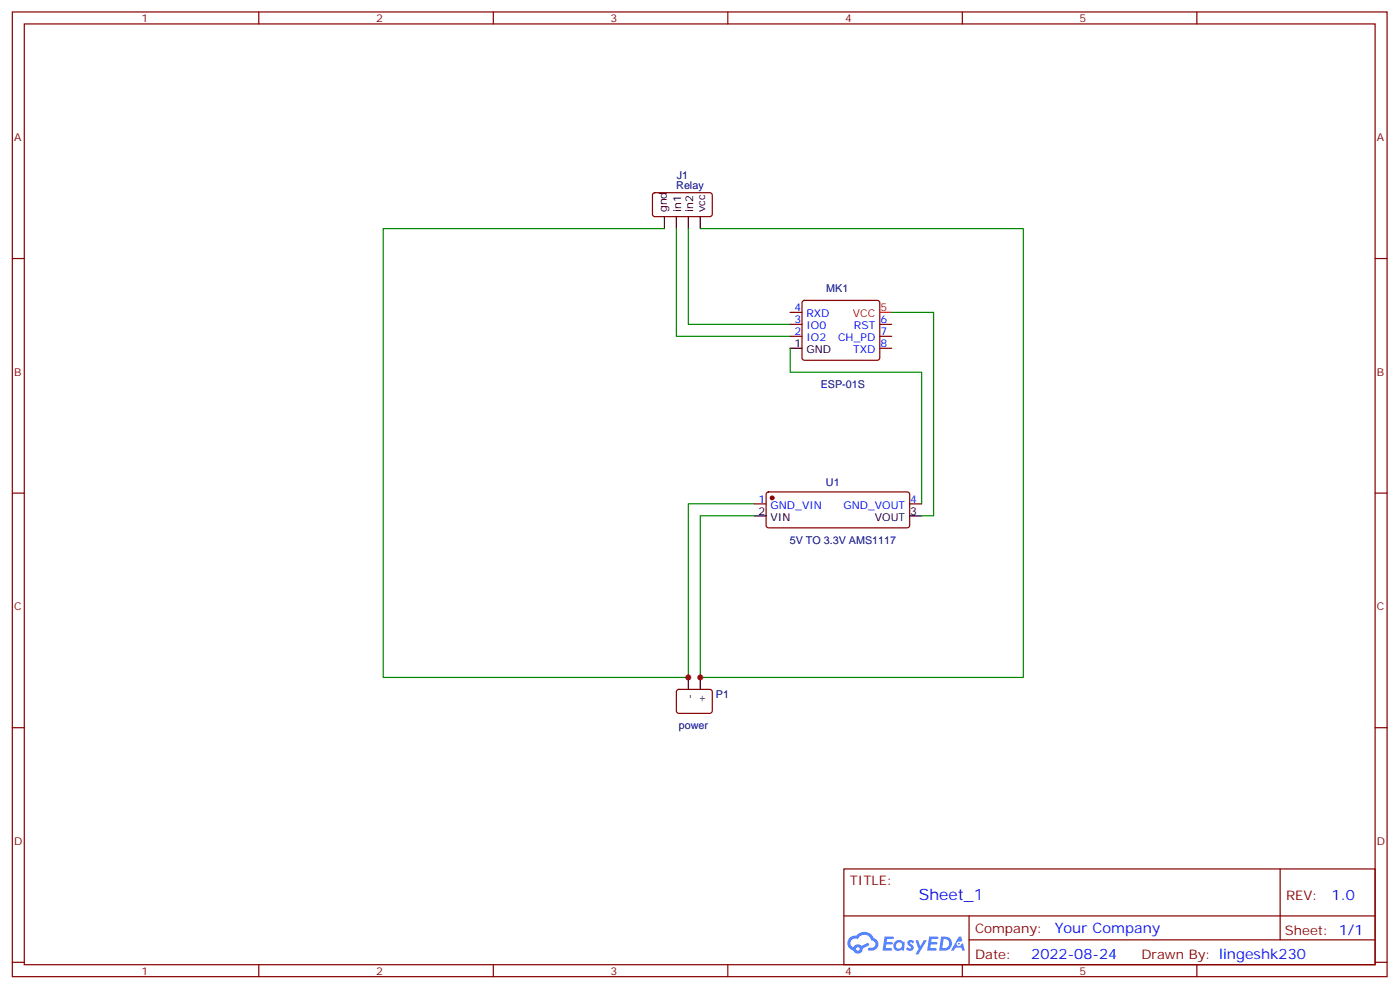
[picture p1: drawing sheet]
<svg xmlns="http://www.w3.org/2000/svg" width="413mm" height="292mm" viewBox="0 0 413 292" stroke-linecap="round" stroke-linejoin="round" font-family="sans-serif">
<g fill="none" stroke="#870000" stroke-width=".35">
<path d="M3.6 3.5h405.4v284.4h-405.4zM7.2 7.1h398.2v277.2h-398.2zM76.3 3.5v3.6M145.5 3.5v3.6M214.6 3.5v3.6M283.7 3.5v3.6M352.9 3.5v3.6M3.6 76.2h3.6M405.4 76.2h3.6M3.6 145.3h3.6M405.4 145.3h3.6M3.6 214.5h3.6"/>
<path d="M405.4 214.5h3.6M248.8 256.1h156.6v28.2h-156.6zM377.4 256.1v20.9M248.8 270h156.5M285.7 277h119.6M285.7 270v14.1M3.6 283.6h3.6M76.3 284.3v3.6M145.5 284.3v3.6M214.6 284.3v3.6M283.7 284.3v3.6M352.9 284.3v3.6"/>
<path d="M405.4 283.6h3.6"/>
</g>
<g fill="#5487ff">
<path d="M267.8 277.3a1.22 1.22 0 0 1 1.7 .3l-.4 .5a.47 .47 0 0 0-.3-.4 .47 .47 0 0 0-.5 .2l.2 .3a1.14 1.14 0 0 1 .7 1.7 1.14 1.14 0 0 1-1.9 0l-.2-.2 .5-.5 .7 .4a.29 .29 0 0 0 .4-.3 .29 .29 0 0 0-.3-.3 1.04 1.04 0 0 1-.6-1.7z"/>
<path d="M260.8 276h2.4l.3 .2-.1 .5-1.9 .1-.1 .8h1.5l.4 .4-.4 .4h-1.6l-.2 1.1h1.8l.1 .3-.1 .3-2.7 .1z"/>
<path d="M274 276h2.3l.3 .2-.1 .5-1.8 .1-.1 .8h1.5l.3 .4-.4 .4h-1.6l-.1 1.1h1.7l.2 .3-.2 .3-2.6 .1z"/>
<path d="M282.7 276.1h.7l.3 1.2-.6 .3a.69 .69 0 0 0-1 .3 .69 .69 0 0 0 .5 1 .69 .69 0 0 0 .8-.7l.5-.2 .6 2.2h-.8l-.2-.9h-1.8l-.5 .9h-.8z"/>
<path d="M269.9 277.1h.8l.6 1.8 1.1-1.8h.9l-2.6 4.2h-.8l.9-1.5z"/>
<path d="M277.5 276.1l-.6 4.1h1.3a2.11 2.11 0 0 0 2.5-2.1 2.11 2.11 0 0 0-2.5-2zM278.2 276.8a1.39 1.39 0 0 1 1.7 1.4 1.39 1.39 0 0 1-1.8 1.3h-.3z"/>
<path d="M263.8 277.7a1.54 1.54 0 0 0-.1 2.1 1.54 1.54 0 0 0 2.2 .2l.6 .2 .3-2.3-.2-.2-.4-.1a1.49 1.49 0 0 0-2.4 .1zM264.1 278.7a.94 .94 0 0 1 1.8 0 .94 .94 0 0 1-1.8 0z"/>
<path d="M250.5 276.4a2.18 2.18 0 0 0 1.1 3.7 1.44 1.44 0 0 0 1.6 1 1.44 1.44 0 0 0 1.2-1.5l2-1-.5-.8-1.9 1a1.47 1.47 0 0 0-2.4 .4 1.39 1.39 0 0 1-.7-1.9 1.39 1.39 0 0 1 2-.5 2.12 2.12 0 0 1 2.2-1.3 2.12 2.12 0 0 1 1.9 1.7 1.14 1.14 0 0 1 1.1 1.4 1.14 1.14 0 0 1-1.7 .8 .43 .43 0 0 0-.5 .3 .43 .43 0 0 0 .4 .5 1.98 1.98 0 0 0 2.5-1.2 1.98 1.98 0 0 0-1.2-2.5 3.1 3.1 0 0 0-5.3-.7l-.9 .1zM252.4 279.7a.55 .55 0 0 1 1.1 0 .55 .55 0 0 1-1.1 0z"/>
<circle cx="282.7" cy="278.1" r=".26"/>
</g>
<path d="M192.6 57l.5-.2 16.5 .1 .4 .6-.1 5.9-.6 .5-16.5-.1-.4-.7v-5.6zM232.9 99.1h3.6M232.9 95.6h3.6M232.9 92.1h3.6M236.7 88.8l.5-.3h21.5l.5 .3 .2 .5v16.2l-.2 .5-.5 .2h-21.5l-.5-.2-.2-.5v-16.2zM259.4 99.1h3.5M259.4 95.6h3.5M259.4 102.7h3.5M222.4 148.5h3.5M226.1 145.2l.5-.2h41.2l.4 .7v9.2l-.2 .5-.5 .2h-40.9l-.5-.3-.2-.4v-9.2zM268.2 148.5h3.5M199.7 203.4l.4-.2 9.5 .1 .4 .6-.1 5.9-.6 .5-9.4-.1-.5-.7v-5.6z" fill="none" stroke="#870000" stroke-width=".35"/>
<path d="M195.9 63.9v3.5M199.4 63.9v3.5M203 63.9v3.5M206.5 63.9v3.5M232.9 102.7h3.6M222.4 152h3.5M268.2 152h3.5M203 199.7v3.5M206.5 199.7v3.5" fill="none" stroke="#000" stroke-width=".35"/>
<path d="M259.4 92.1h3.5" fill="none" stroke="#f00" stroke-width=".35"/>
<circle cx="227.6" cy="146.8" r=".53" fill="#870000" stroke="#870000" stroke-width=".35"/>
<path d="M195.9 67.4h-82.9v132.3h90v-51.2h19.4M199.4 67.4v31.7h33.5M203 67.4v28.2h29.9M206.5 67.4h95.2v132.3h-95.2v-47.7h15.9M262.9 92.1h12.4v59.9h-3.6M232.9 102.7v7h38.8v38.8" fill="none" stroke="#008700" stroke-width=".35"/>
<g fill="#c00">
<circle cx="203" cy="199.7" r=".88"/>
<circle cx="206.5" cy="199.7" r=".88"/>
</g>
<text font-size="4.6" fill="#00f" x="270.9" y="265.1">Sheet_1</text>
<g font-size="4.2" fill="#00f">
<text x="392.6" y="265.4">1.0</text>
<text x="311" y="274.9">Your Company</text>
<text x="304.1" y="282.7">2022-08-24</text>
</g>
<g font-size="3.9" fill="#800">
<text x="250.6" y="260.7">TITLE:</text>
<text x="379.2" y="265.4">REV:</text>
<text x="287.5" y="274.9">Company:</text>
<text x="378.9" y="275.5">Sheet: 1/1</text>
<text x="287.5" y="282.6">Date:</text>
<text x="336.5" y="282.7">Drawn By: lingeshk230</text>
</g>
<g font-size="3.2" fill="#800">
<text x="41.7" y="6.5">1</text>
<text x="110.9" y="6.5">2</text>
<text x="180" y="6.5">3</text>
<text x="249.2" y="6.5">4</text>
<text x="318.3" y="6.5">5</text>
<text x="4.2" y="41.6">A</text>
<text x="406" y="41.6">A</text>
<text x="4.2" y="110.8">B</text>
<text x="406" y="110.8">B</text>
<text x="4.2" y="179.9">C</text>
<text x="406" y="179.9">C</text>
<text x="4.2" y="249.1">D</text>
<text x="406" y="249.1">D</text>
<text x="41.7" y="287.3">1</text>
<text x="110.9" y="287.3">2</text>
<text x="180" y="287.3">3</text>
<text x="249.2" y="287.3">4</text>
<text x="318.3" y="287.3">5</text>
</g>
<g font-size="3.2" fill="#000080">
<text x="199.5" y="52.6">J1</text>
<text x="199.4" y="55.7">Relay</text>
<text x="243.6" y="86.2">MK1</text>
<text x="242" y="114.4">ESP-01S</text>
<text x="243.5" y="143.2">U1</text>
<text x="232.8" y="160.2">5V TO 3.3V AMS1117</text>
<text x="211.1" y="205.7">P1</text>
<text x="200.2" y="214.9">power</text>
</g>
<g font-size="3.2">
<text x="196.6" y="62.5" transform="rotate(-90 196.6 62.5)">gnd</text>
<text x="200.8" y="62.5" transform="rotate(-90 200.8 62.5)">in1</text>
<text x="204.4" y="62.5" transform="rotate(-90 204.4 62.5)">in2</text>
<text x="207.9" y="62.5" transform="rotate(-90 207.9 62.5)">vcc</text>
<text x="234.3" y="102.3">1</text>
<text x="237.8" y="104.1">GND</text>
<text x="223.7" y="151.7">2</text>
<text x="227.2" y="153.5">VIN</text>
<text x="258" y="153.5">VOUT</text>
<text x="268.4" y="151.7">3</text>
<text x="204.4" y="205.9" transform="rotate(-90 204.4 205.9)">-</text>
<text x="207.9" y="207.1" transform="rotate(-90 207.9 207.1)">+</text>
</g>
<g font-size="3.2" fill="#00f">
<text x="234.3" y="95.2">3</text>
<text x="234.3" y="91.7">4</text>
<text x="237.8" y="93.5">RXD</text>
<text x="259.6" y="95.2">6</text>
<text x="234.3" y="98.8">2</text>
<text x="237.8" y="100.5">IO2</text>
<text x="237.8" y="97">IO0</text>
<text x="247.1" y="100.5">CH_PD</text>
<text x="251.8" y="97">RST</text>
<text x="259.6" y="98.8">7</text>
<text x="251.5" y="104.1">TXD</text>
<text x="259.6" y="102.3">8</text>
<text x="223.7" y="148.2">1</text>
<text x="227.2" y="149.9">GND_VIN</text>
<text x="248.7" y="149.9">GND_VOUT</text>
<text x="268.4" y="148.2">4</text>
</g>
<g font-size="3.2" fill="#f00">
<text x="251.5" y="93.5">VCC</text>
<text x="259.6" y="91.7">5</text>
</g>
</svg>
